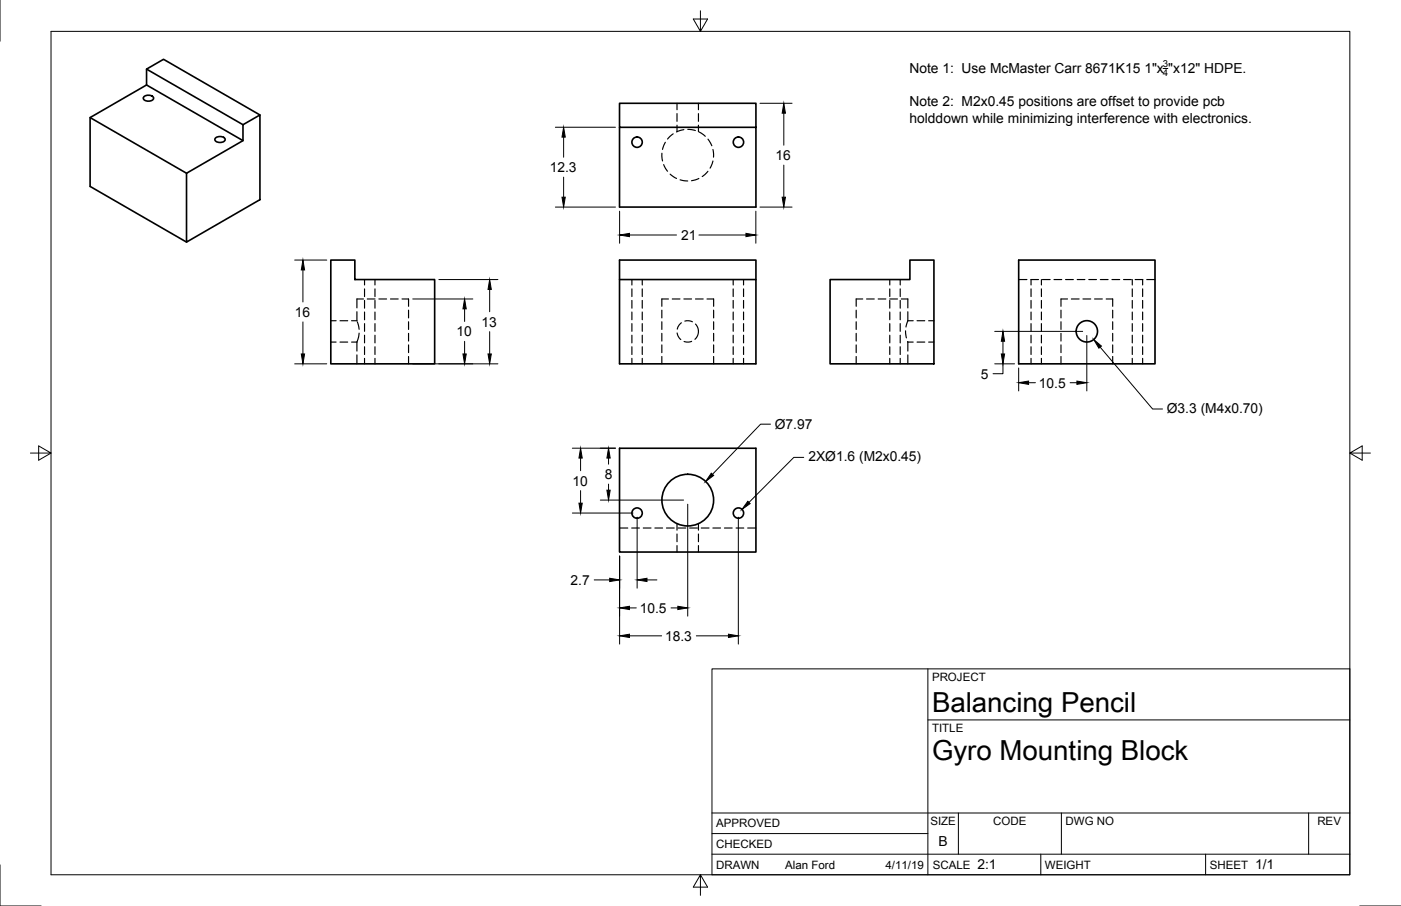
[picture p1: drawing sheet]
<svg xmlns="http://www.w3.org/2000/svg" width="432mm" height="279mm" viewBox="0 0 432 279" stroke-linecap="round" stroke-linejoin="round" font-family="sans-serif">
<!-- layer: Visible -->
<g fill="none" stroke="#000" stroke-width=".51">
<path d="M27.8 36.3l29.7 17.1M44.3 29.9a2.08 2.08 0 0 1 3 .2 1.78 1.78 0 0 1-3 .6zM45.2 21.3v4.9l-17.4 10.1v21.2l29.7 17.2M45.2 26.2l29.7 17.2M80.1 35.5l-29.7-17.2-5.2 3 29.7 17.2M190.9 39.3v24.6h42.1v-32h-42.1v7.4h42.1M57.5 53.4l17.4-10v-4.9l5.2-3v26.1l-22.6 13.1zM66.4 42.6a2.08 2.08 0 0 1 3 .3 1.78 1.78 0 0 1-3 .5zM102 80.2h7.4v6h24.6v26h-32zM190.9 80.2h42.1v32h-42.1zM190.9 86.2h42.1M255.8 86.2h24.6v-6h7.4v32h-32z"/>
<path d="M314 80.2h42v32h-42zM190.9 138.2h42.1v32h-42.1z"/>
<circle cx="196.4" cy="43.8" r="1.6"/>
<circle cx="227.6" cy="43.8" r="1.6"/>
<circle cx="335" cy="102.2" r="3.3"/>
<circle cx="196.4" cy="158.2" r="1.6"/>
<circle cx="212" cy="154.2" r="8"/>
<circle cx="227.6" cy="158.2" r="1.6"/>
</g>
<!-- layer: Hidden -->
<g fill="none" stroke="#000" stroke-width=".36">
<path d="M208.7 31.9v1.9M208.7 35v2.4M208.7 38.6v2M210.8 40l-2.3 .7M212 39.9l2.3 .4M215.3 31.9v1.9M215.3 35v2.4M215.3 38.6v2M204 47.3l.2 2.3M204.6 50.8l1.1 2M205.1 43.9l-.9 2.2M206.5 53.7l2 1.3"/>
<path d="M207.5 41.3l-1.8 1.6M209.6 55.5l2.4 .3M215.4 55l-2.3 .7M215.4 40.7l2 1.3M218.2 52.8l-1.8 1.6M218.2 42.9l1.2 2.1M219.7 46.1l.2 2.4M219.7 49.7l-.8 2.2M102 98.9h1.6M104.8 98.9h2.4M110 96.1v2.8h-1.6M110.1 99.3l.6 2.3"/>
<path d="M112 92.2h-2v2.8M112.4 86.2v1.7M112.4 89.1v2.4M112.4 92.6v2.4M112.4 96.2v2.4M112.4 99.8v2.4M113.2 92.2h2.4M115.6 86.2v1.7M115.6 89.1v2.4M115.6 92.6v2.4M115.6 96.2v2.4M115.6 99.8v2.4"/>
<path d="M116.8 92.2h2.3M120.4 92.2h2.3M123.9 92.2h2v2.3M125.9 95.7v2.3M125.9 99.2v2.4M194.8 86.2v1.7M194.8 89.1v2.4M194.8 92.6v2.4M194.8 96.2v2.4M194.8 99.8v2.4M198 86.2v1.7M198 89.1v2.4"/>
<path d="M198 92.6v2.4M198 96.2v2.4M198 99.8v2.4M204 95.7v2.3M204 99.2v2.4M206 92.2h-2v2.3M207.2 92.2h2.4M210 99.5l-.8 .9-.5 1.1M210.8 92.2h2.3M211.1 99l1.2-.1 1.1 .3M214.4 92.2h2.3M214.4 99.9v.1a3.3 3.3 0 0 1-.2 4.6"/>
<path d="M217.9 92.2h2v2.3M219.9 95.7v2.3M219.9 99.2v2.4M226 86.2v1.7M226 89.1v2.4M226 92.6v2.4M226 96.2v2.4M226 99.8v2.4M229.2 86.2v1.7M229.2 89.1v2.4M229.2 92.6v2.4M229.2 96.2v2.4"/>
<path d="M229.2 99.8v2.4M263.9 95.7v2.3M263.9 99.2v2.4M265.9 92.2h-2v2.3M267.1 92.2h2.4M270.7 92.2h2.3M274.2 92.2h2.4M274.2 86.2v1.7M274.2 89.1v2.4M274.2 92.6v2.4M274.2 96.2v2.4M274.2 99.8v2.4"/>
<path d="M277.5 86.2v1.7M277.5 89.1v2.4M277.5 92.6v2.4M277.5 96.2v2.4M277.5 99.8v2.4M277.8 92.2h2v2.8M279.8 98.9l-.6 1.9M279.8 98.9h1.7M279.8 96.1v2.8M282.6 98.9h2.4M286.2 98.9h1.6M314 86.2h2.5"/>
<path d="M317.7 86.2h2.4M317.8 86.2v1.7M317.8 89.1v2.4M317.8 92.6v2.4M317.8 96.2v2.4M317.8 99.8v2.4M321 86.2v1.7M321 89.1v2.4M321 92.6v2.4M321 96.2v2.4M321 99.8v2.4M321.3 86.2h2.4"/>
<path d="M324.8 86.2h2.4M327 95.7v2.3M327 99.2v2.4M328.4 86.2h2.4M329 92.2h-2v2.3M330.2 92.2h2.4M332 86.2h2.4M333.8 92.2h2.4M335.6 86.2h2.3M337.4 92.2h2.3M339.1 86.2h2.4M340.9 92.2h2v2.3"/>
<path d="M342.7 86.2h2.4M342.9 95.7v2.3M342.9 99.2v2.4M346.3 86.2h2.4M349 86.2v1.7M349 89.1v2.4M349 92.6v2.4M349 96.2v2.4M349 99.8v2.4M349.9 86.2h2.3v1.7M352.2 89.1v2.4M352.2 92.6v2.4"/>
<path d="M352.2 96.2v2.4M352.2 99.8v2.4M353.4 86.2h2.6M102 105.5h1.6M104.8 105.5h2.4M108.4 105.5h1.6M110 105.5v2.8M110 109.5v2.7M110.7 102.7l-.7 2.8M112.4 103.4v2.3M112.4 106.9v2.4M112.4 110.5v1.7"/>
<path d="M115.6 103.4v2.3M115.6 106.9v2.4M115.6 110.5v1.7M125.9 102.8v2.4M125.9 106.4v2.4M125.9 109.9v2.3M194.8 103.4v2.3M194.8 106.9v2.4M194.8 110.5v1.7M198 103.4v2.3M198 106.9v2.4M198 110.5v1.7"/>
<path d="M204 102.8v2.4M204 106.4v2.4M204 109.9v2.3M208.7 102.7l.3 .9 .8 1.1M213.2 105.3l-.9 .2-1.5-.2M219.9 102.8v2.4M219.9 106.4v2.4M219.9 109.9v2.3M226 103.4v2.3M226 106.9v2.4M226 110.5v1.7M229.2 103.4v2.3"/>
<path d="M229.2 106.9v2.4M229.2 110.5v1.7M263.9 102.8v2.4M263.9 106.4v2.4M263.9 109.9v2.3M274.2 103.4v2.3M274.2 106.9v2.4M274.2 110.5v1.7M277.5 103.4v2.3M277.5 106.9v2.4M277.5 110.5v1.7M279.1 102l.3 2.2"/>
<path d="M279.7 105.3l.1 .2M279.8 105.5h1.7M279.8 105.5v2.8M279.8 109.5v2.7M282.6 105.5h2.4M286.2 105.5h1.6M317.8 103.4v2.3M317.8 106.9v2.4M317.8 110.5v1.7M321 103.4v2.3M321 106.9v2.4M321 110.5v1.7"/>
<path d="M327 102.8v2.4M327 106.4v2.4M327 109.9v2.3M342.9 102.8v2.4M342.9 106.4v2.4M342.9 109.9v2.3M349 103.4v2.3M349 106.9v2.4M349 110.5v1.7M352.2 103.4v2.3M352.2 106.9v2.4M352.2 110.5v1.7"/>
<path d="M190.9 162.8h2.6M194.7 162.8h2.4M198.3 162.8h2.3M201.8 162.8h2.4M205.4 162.8h2.4M208.7 161.5v2M208.7 164.7v2.4M208.7 168.3v1.9M209 162.8h2.4M212.6 162.8h2.3M215.3 161.5v2M215.3 164.7v2.4"/>
<path d="M215.3 168.3v1.9M216.1 162.8h2.4M219.7 162.8h2.4M223.3 162.8h2.4M226.9 162.8h2.3M230.4 162.8h2.6"/>
</g>
<!-- layer: Border -->
<path d="M0 0v12.7M15.7 9.7h400.3v260.1h-400.3zM215.9 3.3v6.4l-2.2-3.8h4.4l-2.2 3.8M9.4 139.7h6.3l-3.8-2.2v4.4l3.8-2.2M416 139.7l3.8 2.2v-4.4l-3.8 2.2h6.4M0 266.7v12.7h12.7M215.9 269.8l2.2 3.8h-4.4l2.2-3.8v6.3M419.1 279.4h12.7" fill="none" stroke="#000" stroke-width=".31"/>
<!-- layer: Titleblock -->
<path d="M219.4 206.3h196.6v63.5h-196.6zM286 206.3v63.5M286 222h130M219.4 257.1h66.6M219.4 250.7h196.6M295.4 250.7v12.7M327.1 250.7v12.7M403.3 250.7v12.7M219.4 263.4h196.6M320.8 263.4v6.4M371.6 263.4v6.4" fill="none" stroke="#000" stroke-width=".31"/>
<!-- layer: Dimensions -->
<g fill="none" stroke="#000" stroke-width=".31">
<path d="M171.2 39.2h18.5M234.2 31.9h9.9M241.6 34.9v9.9M173.7 42.3v6.2M173.7 54.6v6.2M241.6 50.9v9.9M171.2 63.9h18.5M191 65.1v9.9M194 72.5h14.5M215.4 72.5h14.5M233 65.1v9.9M234.2 63.9h9.9"/>
<path d="M90.8 80.2h9.9M93.4 83.2v9.9M93.4 99.3v9.9M127.2 92.2h18.5M135.3 86.2h18.2M143.2 95.3v3.8M150.9 89.3v6.8M90.8 112.2h9.9M127.2 112.2h26.3M143.2 105.3v3.9M150.9 102.3v6.9M306.6 112.2h6.1"/>
<path d="M306.6 102.2h27.1M309.1 112.2v3.1h-3M309.1 105.2v4M314 113.5v7.1M317 118h2.1M329.8 118h2.1M335 103.5v17.1M339.1 107l16.1 19.1h3.1M176.4 138.2h13.3M237.5 130.8h-3.1l-14.8 15.5M176.4 158.2h18.7M178.9 141.3v3.9"/>
<path d="M178.9 151.3v3.9M185 154.2h25.7M187.6 141.3v1.9M187.6 149.3v1.9M196.4 159.5v21.9M212 155.5v34.5M227.6 159.5v39.1M247.7 141.1h-3l-13.9 13.8M183.1 178.8h4.8M191 171.5v27.1M199.4 178.8h3.1M194 187.5h2.1"/>
<path d="M194 196.1h9.9M206.8 187.5h2.1M214.6 196.1h9.9"/>
</g>
<g fill="#000" stroke="#000" stroke-width=".31">
<path d="M241.6 31.9l.5 3h-1zM173.7 39.2l.5 3.1h-1zM173.2 60.8h1l-.5 3.1zM191 72.5l3-.5v1zM229.9 72l3.1 .5-3.1 .5zM241.1 60.8h1l-.5 3.1zM93.4 80.2l.5 3h-1zM143.2 92.2l.5 3.1h-1zM150.9 86.2l.5 3.1h-1zM92.9 109.2h1l-.5 3zM142.7 109.2h1l-.5 3zM150.4 109.2h1l-.5 3z"/>
<path d="M309.1 102.2l.5 3h-1zM308.6 109.2h1l-.5 3zM314 118l3-.5v1zM331.9 117.5l3.1 .5-3.1 .5zM337.1 104.7l2.4 2-.8 .7zM178.4 155.2h1.1l-.6 3zM178.9 138.2l.6 3.1h-1.1zM187 151.2h1.1l-.5 3zM187.6 138.2l.5 3.1h-1.1zM219.2 145.9l.8 .7-2.5 1.9zM230.5 154.6l.7 .7-2.5 1.8zM187.9 178.3l3.1 .5-3.1 .5z"/>
<path d="M196.4 178.8l3-.5v1zM191 187.5l3-.5v1zM191 196.1l3-.5v1zM208.9 187l3.1 .5-3.1 .5zM224.5 195.6l3.1 .5-3.1 .5z"/>
</g>
<!-- layer: Annotations -->
<path d="M358.5 21.1h1.4" fill="none" stroke="#000" stroke-width=".31"/>
<g font-size="8.5">
<text x="287.3" y="219.5">Balancing Pencil</text>
<text x="287.3" y="234.5">Gyro Mounting Block</text>
</g>
<g font-size="4.3">
<text x="280.3" y="22.6">Note 1: Use McMaster Carr 8671K15 1&quot;x &quot;x12&quot; HDPE.</text>
<text x="280.3" y="32.8">Note 2: M2x0.45 positions are offset to provide pcb</text>
<text x="280.3" y="37.9">holddown while minimizing interference with electronics.</text>
<text x="169.4" y="53.1">12.3</text>
<text x="239.1" y="49.4">16</text>
<text x="210" y="74">21</text>
<text x="90.8" y="97.7">16</text>
<text x="148.4" y="100.7">13</text>
<text x="140.7" y="103.7">10</text>
<text x="302.3" y="116.8">5</text>
<text x="320.2" y="119.5">10.5</text>
<text x="359.6" y="127.2">Ø3.3 (M4x0.70)</text>
<text x="238.8" y="132.2">Ø7.97</text>
<text x="249.2" y="142.2">2XØ1.6 (M2x0.45)</text>
<text x="176.4" y="149.7">10</text>
<text x="186.4" y="147.7">8</text>
<text x="175.9" y="180.4">2.7</text>
<text x="197.2" y="189">10.5</text>
<text x="205" y="197.6">18.3</text>
<text x="289.3" y="261">B</text>
<text x="301.2" y="268.1">2:1</text>
<text x="386.8" y="268.1">1/1</text>
</g>
<g font-size="3.5">
<text x="287.3" y="210.1">PROJECT</text>
<text x="287.3" y="225.8">TITLE</text>
<text x="220.7" y="255.2">APPROVED</text>
<text x="286.7" y="254.5">SIZE</text>
<text x="306.1" y="254.5">CODE</text>
<text x="328.4" y="254.5">DWG NO</text>
<text x="406" y="254.5">REV</text>
<text x="220.7" y="261.5">CHECKED</text>
<text x="220.7" y="267.9">DRAWN</text>
<text x="242" y="267.9">Alan Ford</text>
<text x="272.9" y="267.9">4/11/19</text>
<text x="287.5" y="267.9">SCALE</text>
<text x="322.1" y="267.9">WEIGHT</text>
<text x="372.9" y="267.9">SHEET</text>
</g>
<g font-size="3">
<text x="358.4" y="20.8">3</text>
<text x="358.4" y="23.6">4</text>
</g>
</svg>
